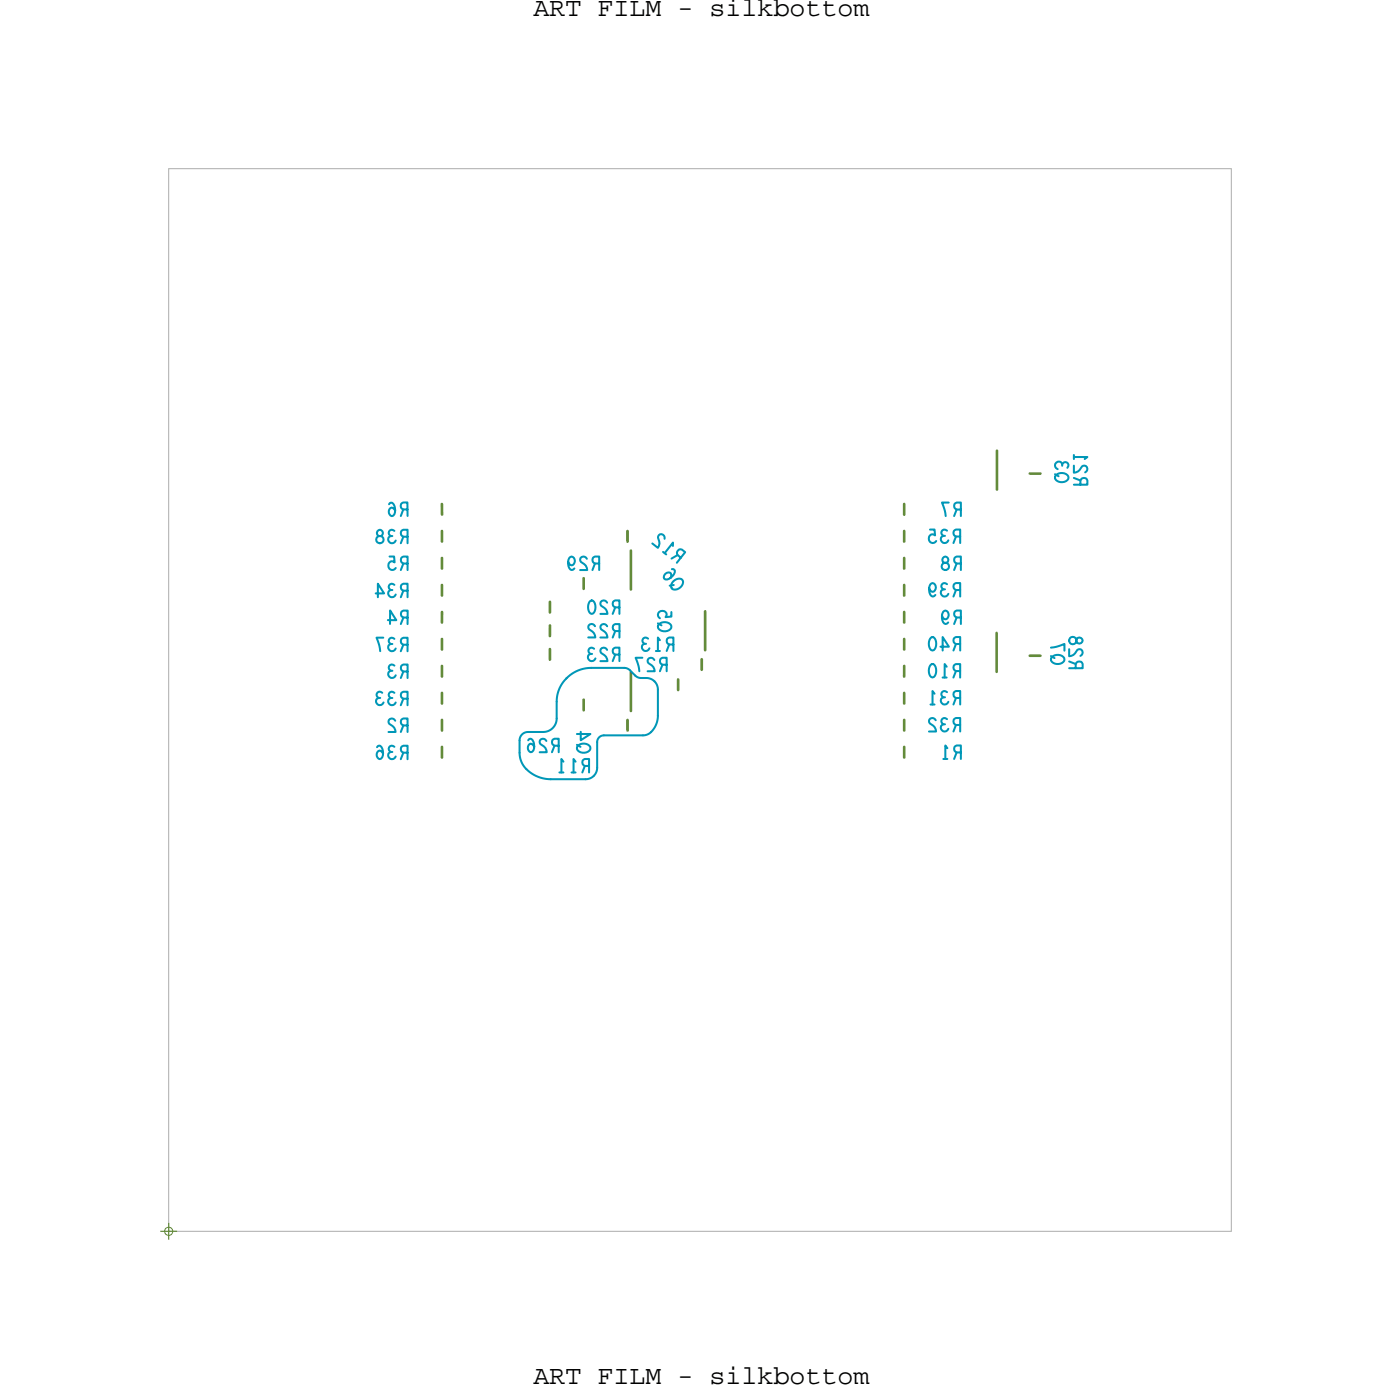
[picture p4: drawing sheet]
<svg xmlns="http://www.w3.org/2000/svg" width="105mm" height="105mm" viewBox="0 0 105 105" stroke-linecap="round" stroke-linejoin="round" font-family="sans-serif">
<!-- layer: Board Outline -->
<path d="M12.7 12.7h80v80h-80z" fill="none" stroke="#acacac" stroke-width=".08"/>
<!-- layer: Components -->
<g fill="none" stroke="#638b3a" stroke-width=".2">
<path d="M33.3 37.9v.8zM33.3 40v.8zM47.2 40v.8zM68.1 37.9v.8zM68.1 40v.8zM75.1 33.9v3zM77.5 35.7h.8zM33.3 54.2v.8zM33.3 44v.8zM33.3 42v.8zM33.3 48.1v.8zM33.3 56.2v.8z"/>
<path d="M33.3 52.2v.8zM33.3 50.1v.8zM33.3 46.1v.8zM41.4 48.9v.8zM41.4 45.3v.8zM41.4 47.1v.8zM43.9 43.5v.8zM43.9 52.7v.8zM47.2 54.2v.8zM47.5 41.5v2.9zM47.5 50.6v2.9zM51.1 51.2v.8z"/>
<path d="M52.8 49.6v.8zM53.1 46v3zM68.1 46.1v.8zM68.1 42v.8zM68.1 48.1v.8zM68.1 44v.8zM68.1 54.2v.8zM68.1 52.2v.8zM68.1 56.2v.8zM68.1 50.1v.8zM75 47.6v3zM77.5 49.4h.8z"/>
</g>
<!-- layer: Drawing Origin -->
<path d="M12.5 92.5l.2-.1 .2 .1 .1 .2-.1 .2-.2 .1-.2-.1-.1-.2z" fill="none" stroke="#638b3a" stroke-width=".08"/>
<path d="M12.1 92.7h1.2M12.7 92.1v1.2" fill="none" stroke="#638b3a" stroke-width=".09"/>
<!-- layer: All Others -->
<g fill="none" stroke="#0097b7" stroke-width=".15">
<path d="M39.1 55.7v1zM39.1 56.7a2.18 2.18 0 0 0 2.4 2M39.8 55.1l-.5 .2-.2 .4M41.9 54.1a1.02 1.02 0 0 1-1 1M41.9 52.8v1.3zM42.6 51.1l-.5 .8-.2 .9M42.7 51l-.1 .1zM44.5 50.3a2.6 2.6 0 0 0-1.8 .7M45 55.9v1.9zM45.5 55.4h2.9zM45.5 55.4l-.4 .1-.1 .4M47 50.3l.4 .2"/>
<path d="M48.7 51a.87 .87 0 0 1 .8 .9M49.5 53.9a1.31 1.31 0 0 1-1.1 1.5M49.5 51.9v2z"/>
</g>
<g font-size="2">
<text x="40.2" y="1.2">ART FILM - silkbottom</text>
<text x="40.2" y="104.2">ART FILM - silkbottom</text>
</g>
<g font-size="1.7" fill="#0097b7">
<text x="30.8" y="37.8" transform="rotate(179 30.8 37.8)">R6</text>
<text x="30.8" y="39.9" transform="rotate(-180 30.8 39.9)">R38</text>
<text x="30.8" y="41.9" transform="rotate(-180 30.8 41.9)">R5</text>
<text x="45.2" y="41.9" transform="rotate(-180 45.2 41.9)">R29</text>
<text x="51.7" y="41.6" transform="rotate(-142 51.7 41.6)">R12</text>
<text x="72.4" y="39.9" transform="rotate(-180 72.4 39.9)">R35</text>
<text x="72.5" y="41.9" transform="rotate(-180 72.5 41.9)">R8</text>
<text x="72.5" y="37.8" transform="rotate(-180 72.5 37.8)">R7</text>
<text x="80.4" y="36.3" transform="rotate(-90 80.4 36.3)">Q3</text>
<text x="81.9" y="36.6" transform="rotate(-90 81.9 36.6)">R21</text>
<text x="30.8" y="43.9" transform="rotate(-180 30.8 43.9)">R34</text>
<text x="30.8" y="46" transform="rotate(-180 30.8 46)">R4</text>
<text x="46.8" y="45.2" transform="rotate(-180 46.8 45.2)">R20</text>
<text x="46.8" y="47" transform="rotate(-180 46.8 47)">R22</text>
<text x="50.5" y="47.6" transform="rotate(-90 50.5 47.6)">Q5</text>
<text x="50.8" y="48" transform="rotate(-180 50.8 48)">R13</text>
<text x="51.6" y="44" transform="rotate(-128 51.6 44)">Q6</text>
<text x="72.4" y="48" transform="rotate(-180 72.4 48)">R40</text>
<text x="72.4" y="43.9" transform="rotate(-180 72.4 43.9)">R39</text>
<text x="72.5" y="46" transform="rotate(-180 72.5 46)">R9</text>
<text x="30.8" y="48" transform="rotate(-180 30.8 48)">R37</text>
<text x="30.8" y="52.1" transform="rotate(-180 30.8 52.1)">R33</text>
<text x="30.8" y="50" transform="rotate(-180 30.8 50)">R3</text>
<text x="46.8" y="48.8" transform="rotate(-180 46.8 48.8)">R23</text>
<text x="50.3" y="49.5" transform="rotate(-180 50.3 49.5)">R27</text>
<text x="72.4" y="52" transform="rotate(-180 72.4 52)">R31</text>
<text x="72.4" y="50" transform="rotate(-180 72.4 50)">R10</text>
<text x="80.1" y="50" transform="rotate(-90 80.1 50)">Q7</text>
<text x="81.5" y="50.4" transform="rotate(-90 81.5 50.4)">R28</text>
<text x="30.8" y="54.1" transform="rotate(180 30.8 54.1)">R2</text>
<text x="30.8" y="56.1" transform="rotate(-180 30.8 56.1)">R36</text>
<text x="42.2" y="55.6" transform="rotate(-180 42.2 55.6)">R26</text>
<text x="44.4" y="56.7" transform="rotate(-90 44.4 56.7)">Q4</text>
<text x="44.5" y="57.1" transform="rotate(-180 44.5 57.1)">R11</text>
<text x="72.4" y="54.1" transform="rotate(-180 72.4 54.1)">R32</text>
<text x="72.5" y="56.1" transform="rotate(-180 72.5 56.1)">R1</text>
</g>
</svg>
